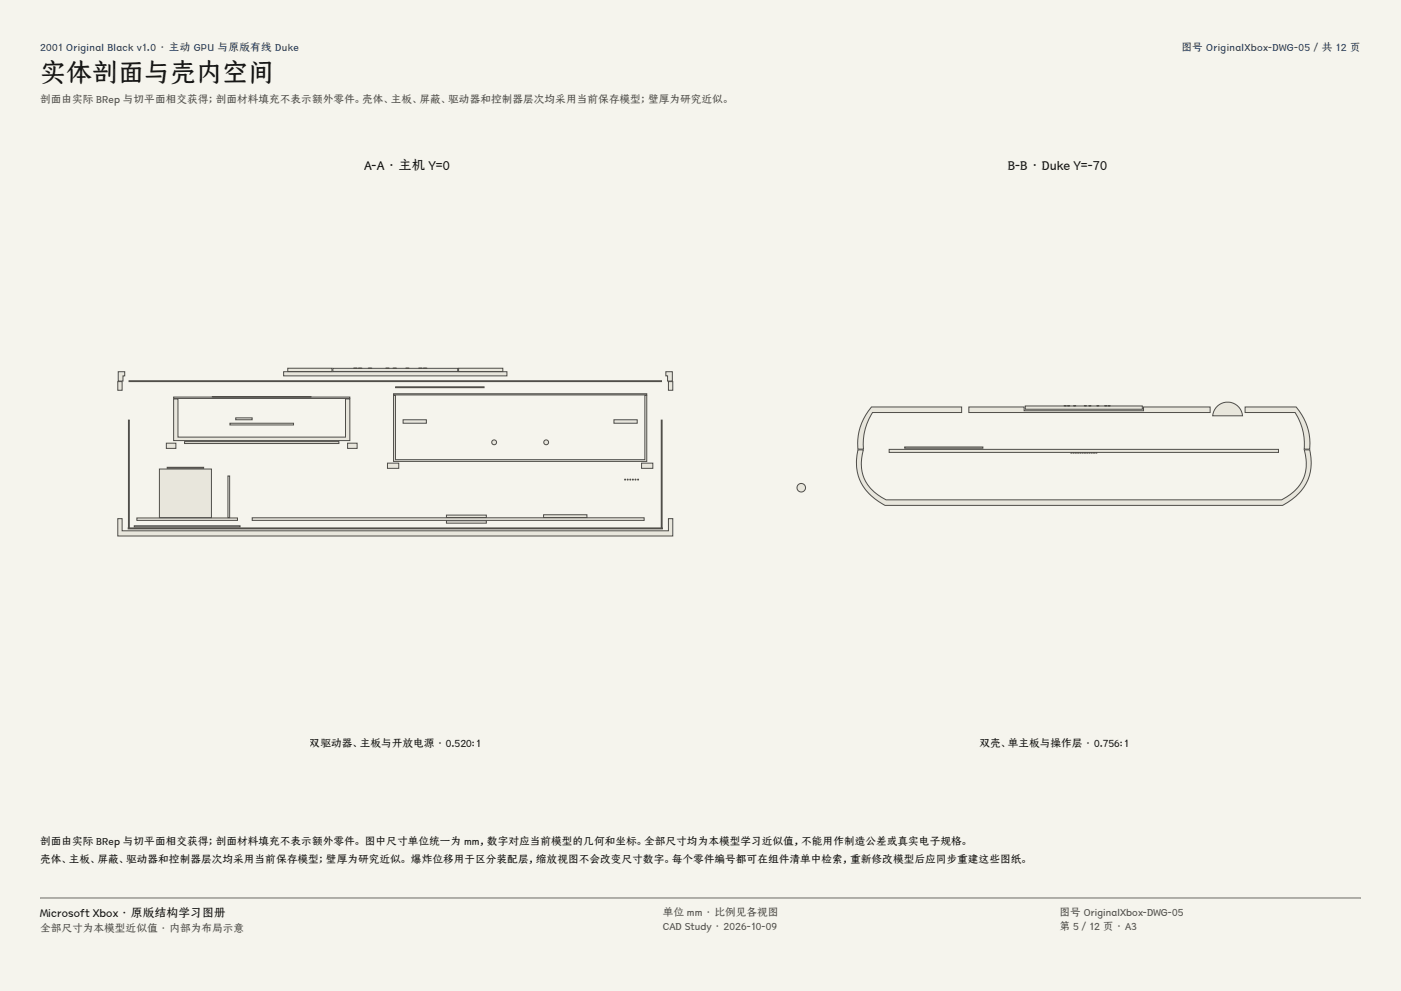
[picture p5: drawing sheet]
<svg xmlns="http://www.w3.org/2000/svg" width="420mm" height="297mm" viewBox="0 0 420 297" stroke-linecap="round" stroke-linejoin="round" font-family="sans-serif">
<g fill="#f5f4ed">
<path d="M0 0h420v297h-420z"/>
<path d="M12 12h396v275h-396z"/>
</g>
<g fill="#e8e6dc" stroke="#504e49" stroke-width=".3">
<path d="M35.3 155.4h1.3v3.7h163.8v-3.7h1.3v5.2h-166.4z" fill-rule="evenodd"/>
<path d="M200.4 114.4h1.3v2.6h-1.3z" fill-rule="evenodd"/>
<path d="M35.3 114.4h1.3v2.6h-1.3z" fill-rule="evenodd"/>
<path d="M85 111.4h67v1.2h-67z" fill-rule="evenodd"/>
<path d="M199.6 111.4h2v2.8h-1.5v-1.6h-.5z" fill-rule="evenodd"/>
<path d="M35.4 111.4h2v1.2h-.5v1.6h-1.5z" fill-rule="evenodd"/>
<path d="M137.5 110.4h13.2v.9h-13.2z" fill-rule="evenodd"/>
<path d="M86.3 110.4h13.2v.9h-13.2z" fill-rule="evenodd"/>
<path d="M99.8 110.4h37.4v.9h-37.4z" fill-rule="evenodd"/>
<path d="M125.5 110.4h1z" fill-rule="evenodd"/>
<path d="M106 110.4h1z" fill-rule="evenodd"/>
<path d="M126.9 110.4h1z" fill-rule="evenodd"/>
<path d="M107.4 110.4h1z" fill-rule="evenodd"/>
<path d="M115.7 110.4h1z" fill-rule="evenodd"/>
<path d="M110.4 110.4h1z" fill-rule="evenodd"/>
<path d="M117.8 110.4h1z" fill-rule="evenodd"/>
<path d="M121.7 110.4h.9z" fill-rule="evenodd"/>
<path d="M38.4 158.2h160.2v.3h-160.2z" fill-rule="evenodd"/>
<path d="M198.2 125.9h.3v32.2h-.3z" fill-rule="evenodd"/>
<path d="M38.5 125.9h.3v32.2h-.3z" fill-rule="evenodd"/>
<path d="M38.7 114.1h159.6v.3h-159.6z" fill-rule="evenodd"/>
<path d="M75.6 155.2h117.5v.8h-117.5z" fill-rule="evenodd"/>
<path d="M163 154.3h13v.8h-13z" fill-rule="evenodd"/>
<path d="M133.8 154.4h12v.7h-12z" fill-rule="evenodd"/>
<path d="M133.8 156.1h12v.7h-12z" fill-rule="evenodd"/>
<path d="M40.2 157.6h31.8v.3h-31.8z" fill-rule="evenodd"/>
<path d="M41 155.2h30.2v.8h-30.2z" fill-rule="evenodd"/>
<path d="M47.8 140.6h15.6v14.5h-15.6z" fill-rule="evenodd"/>
<path d="M50.1 140h10.9v.4h-10.9z" fill-rule="evenodd"/>
<path d="M68.3 142.6h.5v12.5h-.5z" fill-rule="evenodd"/>
<path d="M192.3 138.8h3.4v1.6h-3.4z" fill-rule="evenodd"/>
<path d="M116.2 138.8h3.3v1.6h-3.3z" fill-rule="evenodd"/>
<path d="M118 118.5h.6v19.3h74.7v-19.3h.6v19.8h-75.9z" fill-rule="evenodd"/>
<path d="M118 118h75.9v.4h-75.9z" fill-rule="evenodd"/>
<path d="M184.1 125.8h6.9v1h-6.9z" fill-rule="evenodd"/>
<path d="M120.8 125.8h7v1h-7z" fill-rule="evenodd"/>
<path d="M104.2 132.8h2.9v1.6h-2.9z" fill-rule="evenodd"/>
<path d="M49.9 132.8h2.8v1.6h-2.8z" fill-rule="evenodd"/>
<path d="M52.1 119.6h1.3v11.4h50.2v-11.4h1.3v12.4h-52.8z" fill-rule="evenodd"/>
<path d="M52.1 119h52.8v.4h-52.8z" fill-rule="evenodd"/>
<path d="M63.6 118.9h29.7z" fill-rule="evenodd"/>
<path d="M68.9 126.8h19.1v.6h-19.1z" fill-rule="evenodd"/>
<path d="M70.7 125.2h4.9v.6h-4.9z" fill-rule="evenodd"/>
<path d="M55.3 132.4h46.3v.5h-46.3z" fill-rule="evenodd"/>
<path d="M118.6 115.9h26.5v.3h-26.5z" fill-rule="evenodd"/>
<path d="M257.2 134.8h1.6a11.8 11.8 0 0 0 6.8 15h118.6a11.8 11.8 0 0 0 6.8-15h1.6a13.7 13.7 0 0 1-6.6 15.8l-1.5 .9h-119.2a14.4 14.4 0 0 1-8.5-11.7v-2z" fill-rule="evenodd"/>
<path d="M290.4 122h16.6v1.1h35.8v-1.1h20v1.6h-72.4z" fill-rule="evenodd"/>
<path d="M261.3 122h27v1.6h-26.7a17.5 17.5 0 0 0-2.8 11h-1.6a16.7 16.7 0 0 1 4.1-12.6z" fill-rule="evenodd"/>
<path d="M373.3 122h15.3a16.7 16.7 0 0 1 4 12.6h-1.6a17.4 17.4 0 0 0-2.7-11h-15z" fill-rule="evenodd"/>
<path d="M307.4 121.7h35.1v1h-35.1z" fill-rule="evenodd"/>
<path d="M331.2 121.6h.6z" fill-rule="evenodd"/>
<path d="M319 121.6h.6z" fill-rule="evenodd"/>
<path d="M332.2 121.6h.6z" fill-rule="evenodd"/>
<path d="M320 121.6h.7z" fill-rule="evenodd"/>
<path d="M325.1 121.6h.6z" fill-rule="evenodd"/>
<path d="M321.9 121.6h.6z" fill-rule="evenodd"/>
<path d="M326.4 121.6h.6z" fill-rule="evenodd"/>
<path d="M328.8 121.6h.6z" fill-rule="evenodd"/>
<path d="M365 121.7a4.5 4.5 0 0 1 4.7-.9 4.5 4.5 0 0 1 2.8 3.8h-9l.6-1.8z" fill-rule="evenodd"/>
<path d="M266.6 134.7h116.7v.9h-116.7z" fill-rule="evenodd"/>
<path d="M328.5 135.7l.3 .1z" fill-rule="evenodd"/>
<path d="M327.8 135.7l.3 .1z" fill-rule="evenodd"/>
<path d="M327.1 135.7l.3 .1z" fill-rule="evenodd"/>
<path d="M326.5 135.7l.3 .1z" fill-rule="evenodd"/>
<path d="M325.8 135.7l.3 .1z" fill-rule="evenodd"/>
<path d="M325.1 135.7l.3 .1z" fill-rule="evenodd"/>
<path d="M324.4 135.7l.3 .1z" fill-rule="evenodd"/>
<path d="M323.7 135.7l.3 .1z" fill-rule="evenodd"/>
<path d="M323.1 135.7l.3 .1z" fill-rule="evenodd"/>
<path d="M322.4 135.7l.3 .1z" fill-rule="evenodd"/>
<path d="M321.7 135.7l.3 .1z" fill-rule="evenodd"/>
<path d="M321 135.7l.3 .1z" fill-rule="evenodd"/>
<path d="M271.2 134h23.5v.3h-23.5z" fill-rule="evenodd"/>
<circle cx="163.7" cy="132.6" r=".73"/>
<circle cx="148.1" cy="132.6" r=".73"/>
<circle cx="191.3" cy="143.7" r=".15"/>
<circle cx="190.5" cy="143.7" r=".15"/>
<circle cx="189.7" cy="143.7" r=".15"/>
<circle cx="189" cy="143.7" r=".15"/>
<circle cx="188.2" cy="143.7" r=".15"/>
<circle cx="187.4" cy="143.7" r=".15"/>
<circle cx="240.2" cy="146.2" r="1.29"/>
</g>
<path d="M12 269.3h396zM12 269h396v.3h-396z" fill-rule="evenodd" fill="#504e49"/>
<text font-size="7.8" fill="#141413" x="12" y="24.7">实体剖面与壳内空间</text>
<g font-size="4" fill="#141413">
<text x="109.2" y="51">A-A · 主机 Y=0</text>
<text x="302.1" y="51">B-B · Duke Y=-70</text>
</g>
<text font-size="3.5" fill="#141413" x="12" y="274.9">Microsoft Xbox · 原版结构学习图册</text>
<g font-size="3.2" fill="#1b365d">
<text x="12" y="15.3">2001 Original Black v1.0 · 主动 GPU 与原版有线 Duke</text>
<text x="354.2" y="15.3">图号 OriginalXbox-DWG-05 / 共 12 页</text>
</g>
<g font-size="3.2" fill="#504e49">
<text x="12" y="30.9">剖面由实际 BRep 与切平面相交获得；剖面材料填充不表示额外零件。壳体、主板、屏蔽、驱动器和控制器层次均采用当前保存模型；壁厚为研究近似。</text>
<text x="198.7" y="274.5">单位 mm · 比例见各视图</text>
<text x="317.6" y="274.5">图号 OriginalXbox-DWG-05</text>
<text x="12" y="279.3">全部尺寸为本模型近似值 · 内部为布局示意</text>
<text x="198.7" y="278.8">CAD Study · 2026-10-09</text>
<text x="317.6" y="278.8">第 5 / 12 页 · A3</text>
</g>
<g font-size="3.2" fill="#141413">
<text x="92.9" y="224">双驱动器、主板与开放电源 · 0.520:1</text>
<text x="293.6" y="224">双壳、单主板与操作层 · 0.756:1</text>
<text x="12" y="253.3">剖面由实际 BRep 与切平面相交获得；剖面材料填充不表示额外零件。 图中尺寸单位统一为 mm，数字对应当前模型的几何和坐标。全部尺寸均为本模型学习近似值，不能用作制造公差或真实电子规格。</text>
<text x="12" y="258.6">壳体、主板、屏蔽、驱动器和控制器层次均采用当前保存模型；壁厚为研究近似。 爆炸位移用于区分装配层，缩放视图不会改变尺寸数字。每个零件编号都可在组件清单中检索，重新修改模型后应同步重建这些图纸。</text>
</g>
</svg>
